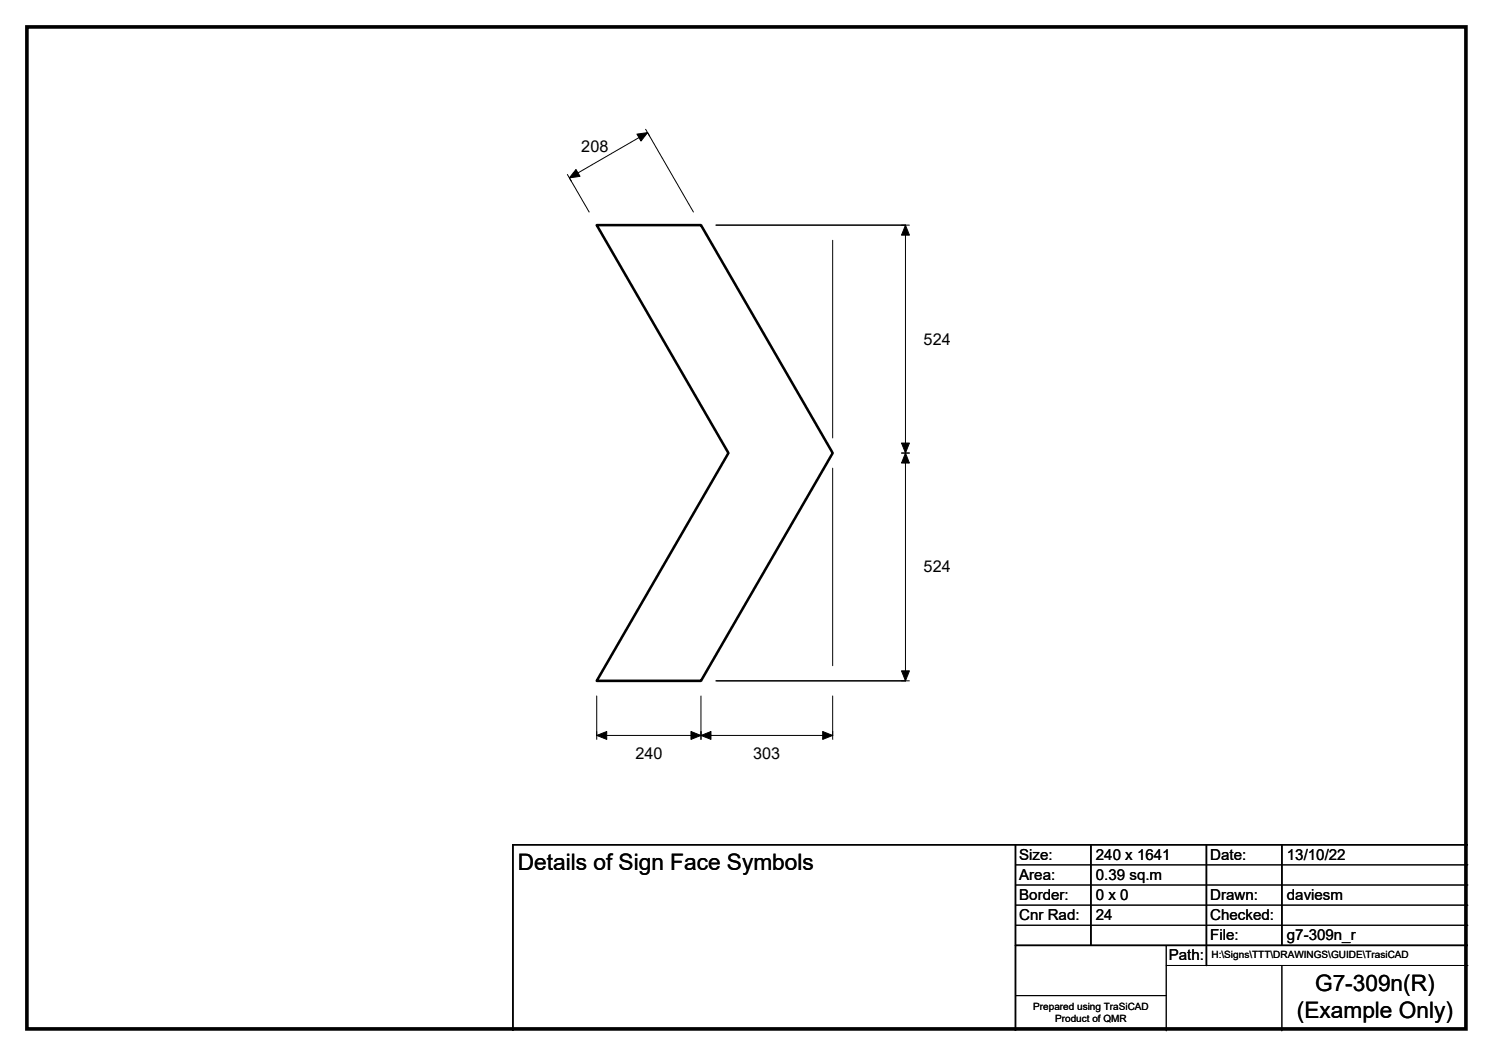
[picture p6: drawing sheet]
<svg xmlns="http://www.w3.org/2000/svg" width="297mm" height="210mm" viewBox="0 0 297 210" stroke-linecap="round" stroke-linejoin="round" font-family="sans-serif">
<path d="M142.5 44.8h37.6M142.5 135.4h37.6M202 168v37M217 168v20M240 168v24M255 168v20M292 168h-190v37M202 188h90" fill="none" stroke="#000" stroke-width=".3"/>
<g fill="none" stroke="#000" stroke-width=".2">
<path d="M112.9 34.7l.8 1.3M128.4 25.7l.8 1.4M117.2 42.2l-3.9-6.8 15.5-9 9.2 15.8M165.7 47.8v39.3M179.4 44.8h1.5M180.1 44.8v90.6M165.7 93.1v39.3M179.4 90.1h1.5M118.7 138.4v8.6M139.5 138.4v8.6M165.7 138.4v8.6M179.4 135.4h1.5"/>
<path d="M118.7 146.2h47M202 172h90M202 176h90M202 180h90M202 184h90M202 198h30M232 192h60M232 188v17M255 192v13"/>
</g>
<path d="M114.6 33.7l.8 1.4-2.1 .3zM126.7 26.7l2.1-.3-1.3 1.6zM180.1 44.8l.8 2h-1.5zM179.4 88.1h1.5l-.8 2zM180.1 90.1l.8 2h-1.5zM179.4 133.4h1.5l-.8 2zM118.7 146.2l2-.7v1.5zM137.5 145.5l2 .7-2 .8zM139.5 146.2l2-.7v1.5zM163.7 145.5l2 .7-2 .8z" fill="#000" stroke="#000" stroke-width=".2"/>
<path d="M118.7 44.8h20.8l26.2 45.3-26.2 45.3h-20.8l26.2-45.3z" fill="none" stroke="#000" stroke-width=".51"/>
<path d="M5.4 5.4h286.3v199.2h-286.3z" fill="none" stroke="#000" stroke-width=".72"/>
<g font-size="4.5">
<text x="103" y="173">Details of Sign Face Symbols</text>
<text x="261.6" y="197.1">G7-309n(R)</text>
<text x="258" y="202.5">(Example Only)</text>
</g>
<g font-size="3.2">
<text x="115.7" y="30.2">208</text>
<text x="183.8" y="68.5">524</text>
<text x="183.8" y="113.8">524</text>
<text x="126.4" y="150.9">240</text>
<text x="149.9" y="150.9">303</text>
</g>
<g font-size="3">
<text x="202.8" y="170.9">Size:</text>
<text x="218" y="170.9">240 x 1641</text>
<text x="240.8" y="170.9">Date:</text>
<text x="256" y="170.9">13/10/22</text>
<text x="202.8" y="174.9">Area:</text>
<text x="202.8" y="178.9">Border:</text>
<text x="218" y="174.9">0.39 sq.m</text>
<text x="218" y="178.9">0 x 0</text>
<text x="240.8" y="178.9">Drawn:</text>
<text x="256" y="178.9">daviesm</text>
<text x="202.8" y="182.9">Cnr Rad:</text>
<text x="218" y="182.9">24</text>
<text x="240.8" y="182.9">Checked:</text>
<text x="232.5" y="190.9">Path:</text>
<text x="240.8" y="186.9">File:</text>
<text x="256" y="186.9">g7-309n_r</text>
</g>
<g font-size="2">
<text x="241" y="190.5">H:\Signs\TTT\DRAWINGS\GUIDE\TrasiCAD</text>
<text x="205.6" y="200.8">Prepared using TraSiCAD</text>
<text x="209.9" y="203.2">Product of QMR</text>
</g>
</svg>
